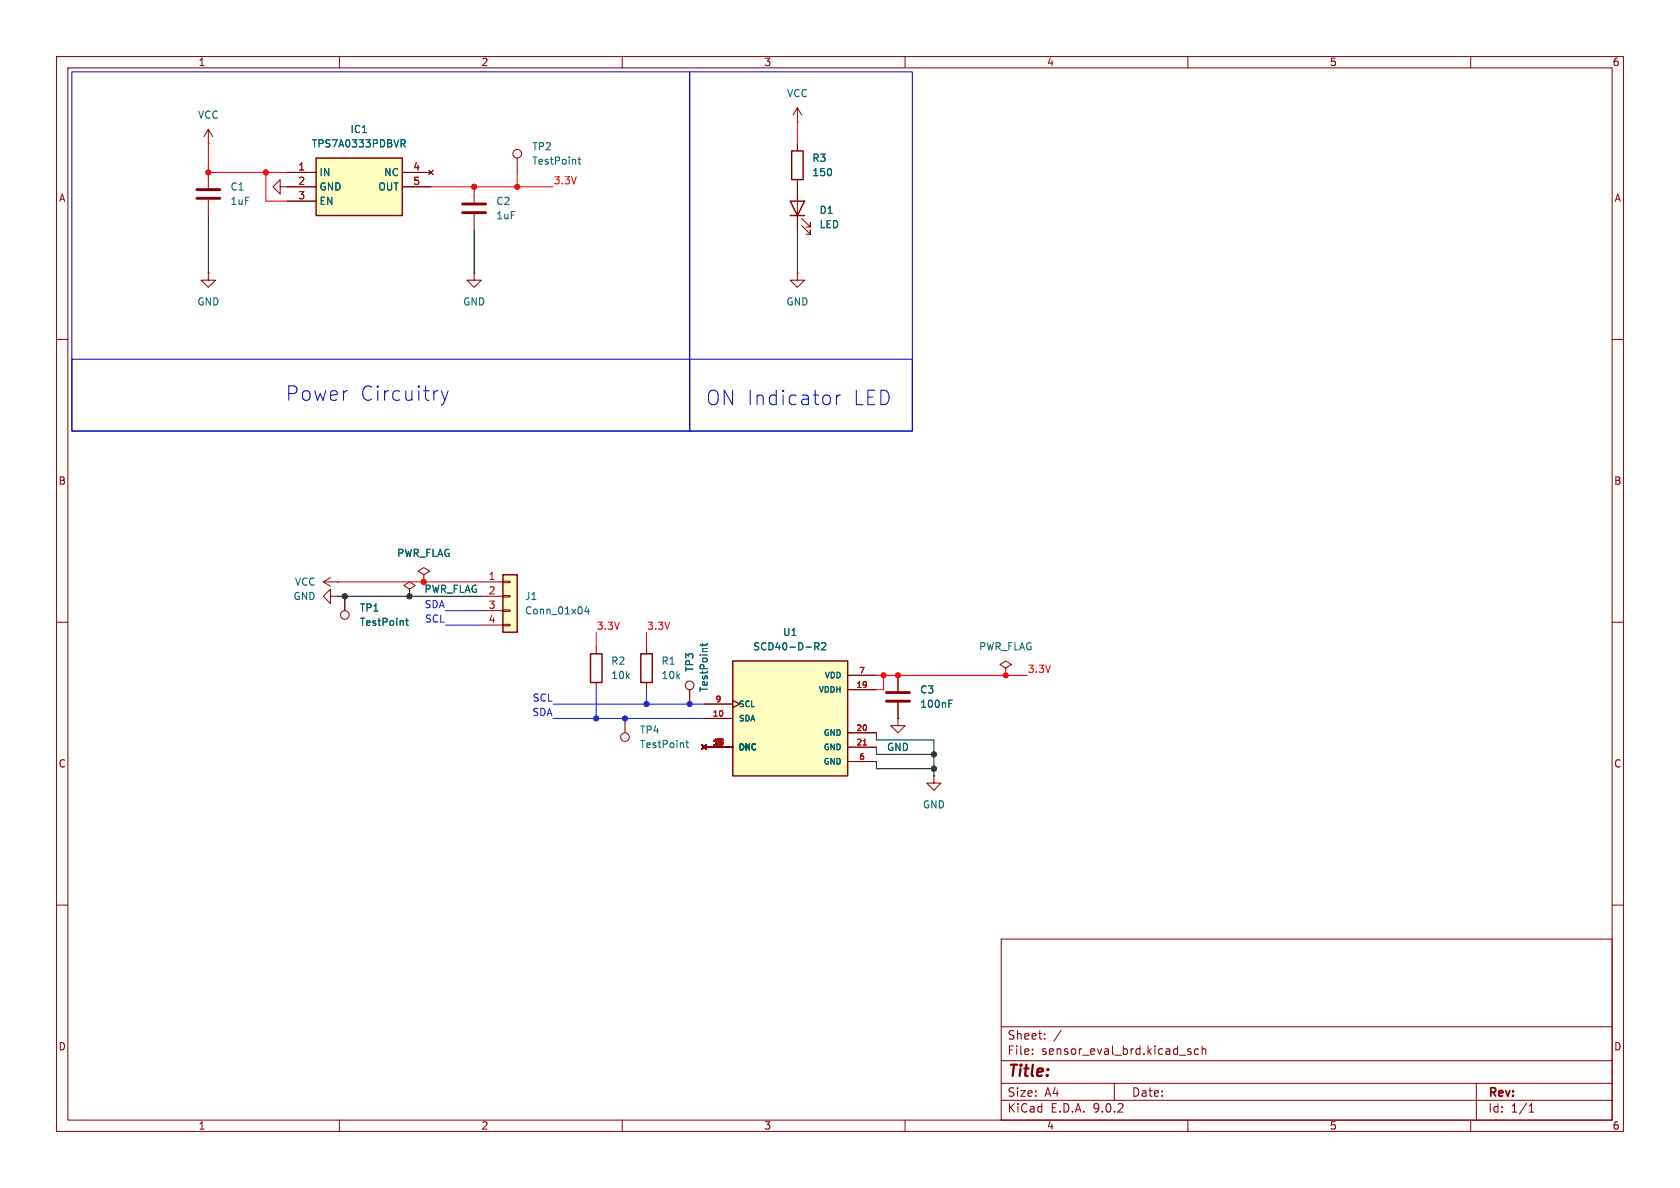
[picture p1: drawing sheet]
<svg xmlns="http://www.w3.org/2000/svg" width="297mm" height="210mm" viewBox="0 0 297 210" stroke-linecap="round" stroke-linejoin="round" font-family="sans-serif">
<g fill="none" stroke="#840000" stroke-width=".18">
<path d="M10 10h277v190h-277zM12 12h273v186h-273zM60 10v2M110 10v2M141 19.1v2.5M141 19.1l-.8 1.2M141 19.1l.7 1.2M160 10v2M210 10v2M260 10v2M36.8 25.4h.1M36.8 22.9l-.7 1.2"/>
<path d="M36.8 22.9l.8 1.2M36.8 22.9v2.5M36.8 30.5v2.8M36.8 35.3v2.8M83.8 33v2.8M83.8 37.8v2.8M91.4 27.9v2.6M141 21.6h.1M141 25.4v1.3M141 31.8v8.8M141.7 39.9l1.6 1.5v-.8v.8h-.8M141.7 38.6l1.6 1.5v-.7v.7h-.8"/>
<path d="M36.8 48.3v1.2h1.3l-1.3 1.3-1.2-1.3h1.2M36.8 48.3h.1M141 48.3v1.2h1.2l-1.2 1.3-1.3-1.3h1.3M141 48.3h.1M10 60h2M285 60h2M10 110h2M57.1 102.9l1.3 .7M57.1 102.9h2.6M58.4 105.4v-1.3l-1.3 1.3 1.3 1.3v-1.3h1.3M58.4 102.1l-1.3 .8M59.7 102.9h.1"/>
<path d="M59.7 105.4h.1M61 105.4v2.6M114.3 114.3v1.3M177.8 118.1l1-.6-1-.7-1 .7 1 .6v1.3M177.8 119.4h.1M285 110h2M110.5 127v2.5M114.3 120.7v1.2M165.1 137.2v1.2h1.3l-1.3 1.3-1.3-1.3h1.3M165.1 137.2h.1M10 160h2M177 166h108v32h-108z"/>
<path d="M285 160h2M60 198v2M110 198v2M160 198v2M177 194.5h108M177 191.5h108M177 187.5h108M177 181.5h108M182.5 186.3v.1M182.5 185.5v.1M184.7 183.6v.1M184.7 182.8v.1"/>
<path d="M187.6 182.1l-1.3 2M197 191.5v3M210 185.7l.6 .4-.2 .3-.4-.1M210 198v2M210.5 185.5l-.3-.1-.2 .2M211.9 185.5l-.4-.1-.3 .3v.4l.1 .2h.6M212.5 185.5l.2-.1 .4 .1 .1 .9M212.5 184.9v1.5M260 198v2M261 191.5v6.5M270.3 196.6h.9M270.3 195.5l.4-.4v1.5"/>
<circle cx="91.4" cy="27.2" r=".76"/>
<circle cx="61" cy="108.7" r=".76"/>
<circle cx="110.5" cy="130.3" r=".76"/>
</g>
<path d="M139.7 35.6h2.5l-1.2 2.5zM139.7 38.1h2.5M140 26.7h2v5.1h-2zM113.3 115.6h2v5.1h-2z" fill="none" stroke="#840000" stroke-width=".25"/>
<path d="M102.2 28.2h.5M102.4 27.8v1l.3 .2M71.7 109.7h.5M71.9 109.3v1.1l.3 .2M121.2 131.3h.5M121.4 130.9v1.1l.3 .2" fill="none" stroke="#006464" stroke-width=".18"/>
<path d="M34.8 33.5h4.1M34.8 35.1h4.1M81.8 36.1h4.1M81.8 37.6h4.1" fill="none" stroke="#840000" stroke-width=".51"/>
<path d="M88.9 101.6h2.5v10.2h-2.5z" fill="#ffffc2"/>
<path d="M88.9 101.6h2.5v10.2h-2.5z" fill="none" stroke="#840000" stroke-width=".25"/>
<path d="M83.8 48.3v1.2h1.3l-1.3 1.3-1.3-1.3h1.3M83.8 48.3h.1M72.4 104.1l1-.6-1-.6-1 .6 1 .6v1.3M72.4 105.4h.1M85.1 102.9h3.8M85.1 105.4h3.8M85.1 108h3.8M85.1 110.5h3.8M88.9 102.7h1.3v.3h-1.3zM88.9 105.3h1.3v.2h-1.3zM88.9 107.8h1.3v.3h-1.3zM88.9 110.4h1.3v.2h-1.3z" fill="none" stroke="#840000" stroke-width=".18"/>
<path d="M103.7 107.2l-.3 .9h.8M104 107.7v.8" fill="none" stroke="#006464" stroke-width=".18"/>
<path d="M129.5 116.8h20.4v20.4h-20.4z" fill="#ffffc2"/>
<path d="M104.4 115.6h2v5.1h-2zM129.5 116.8h20.4v20.4h-20.4z" fill="none" stroke="#840000" stroke-width=".25"/>
<g fill="none" stroke="#840000" stroke-width=".18">
<path d="M49.5 33v-1.2l-1.2 1.2 1.2 1.3v-1.3h1.3M50.8 33h.1M74.9 101.6l1-.6-1-.7-1 .7 1 .6v1.3M74.9 102.9h.1M105.4 114.3v1.3M149.9 119.4h5M105.4 120.7v1.2M124.1 131.7l.7 .8M124.5 124.5h5M124.5 127h5M124.5 132.1h5M124.8 131.7l-.7 .8"/>
<path d="M129.5 123.8l1.3 .7-1.3 .6M149.9 132.1h5M149.9 121.9h5M149.9 129.5h5M149.9 134.6h5"/>
</g>
<path d="M152.6 131.7h.6" fill="none" stroke="#a90000" stroke-width=".18"/>
<path d="M144.1 114.3l.6-.1 .1-.2-.1-.3-.6-.1v1.3M144.4 114.3l.4 .6M145.3 113.7l.4-.1 .3 .4-.8 .9h.8" fill="none" stroke="#006464" stroke-width=".18"/>
<path d="M55.9 27.9h15.2v10.2h-15.2z" fill="#ffffc2"/>
<path d="M55.9 27.9h15.2v10.2h-15.2z" fill="none" stroke="#840000" stroke-width=".25"/>
<g fill="none" stroke="#840000" stroke-width=".18">
<path d="M50.8 33h.1M50.8 30.5h5.1M50.8 33h5.1M50.8 35.6h5.1M71.1 30.5h5.1M71.1 33h5.1M75.8 30.1l.8 .8M76.6 30.1l-.8 .8M141 25.4v1.3M141 31.8v3.8M141 38.1v2.5M61 105.4v2.6"/>
<path d="M72.4 105.4h.1M74.9 102.9h.1M149.9 119.4h5M158.7 119.4v2.8M121.9 121.9v2.6M124.1 131.7l.7 .8M124.5 124.5h5M124.5 127h5M124.5 132.1h5M124.8 131.7l-.7 .8M129.5 123.8l1.3 .7-1.3 .6M149.9 132.1h5"/>
<path d="M149.9 121.9h5M149.9 129.5h5M149.9 134.6h5M158.7 127v1.3h1.3l-1.3 1.2-1.2-1.2h1.2M158.7 127h.1M158.7 124.2v2.8"/>
<circle cx="121.9" cy="121.2" r=".76"/>
</g>
<path d="M70.9 24.7h.5l.2 .3-.1 .3-.6 .1M71.2 25.4l.4 .6M71.7 109.7h.5M71.9 109.3v1.1l.3 .2M124.2 113.7v.5M125 113.7l-.1 .3h-1.1M144.1 114.3l.6-.1 .1-.2-.1-.3-.6-.1v1.3M144.4 114.3l.4 .6M145.3 113.7l.4-.1 .3 .4-.8 .9h.8M167.8 124.4h.4M167.8 123.8h.6" fill="none" stroke="#006464" stroke-width=".18"/>
<path d="M156.7 122.4h4.1M156.7 124h4.1" fill="none" stroke="#840000" stroke-width=".51"/>
<path d="M36.8 25.4v5.1h14M47 30.5v5.1h3.8M76.2 33h21.6M91.4 30.5v2.5M141 21.6v3.8M59.7 102.9h25.4M105.4 111.8v2.5M114.3 111.8v2.5M154.9 119.4h26.7M156.2 119.4v2.5h-1.3" fill="none" stroke="#f00" stroke-width=".18"/>
<path d="M36.8 38.1v10.2M83.8 40.6v7.7M141 40.6v7.7M59.7 105.4h25.4M154.9 129.5v1.3h10.2v6.4M154.9 134.6v1.3h10.2M154.9 132.1v1.3h10.2" fill="none" stroke="#000" stroke-width=".18"/>
<path d="M78.7 108h6.4M78.7 110.5h6.4M97.8 124.5h26.7M97.8 127h26.7M105.4 121.9v5.1M114.3 121.9v2.6" fill="none" stroke="#02f" stroke-width=".18"/>
<path d="M12.7 12.7h109.2v63.5h-109.2zM121.9 12.7h39.4v63.5h-39.4zM12.7 63.5h109.2v12.7h-109.2zM78 69.1l.6 1.7M78.6 70.8l-.2 .6-.4 .2M79.2 69.1l-.6 1.7M121.9 63.5h39.4v12.7h-39.4zM147.9 69.8v1.7M148.6 69.8a.65 .65 0 0 0-.7 .5" fill="none" stroke="#0000c2" stroke-width=".18"/>
<path d="M152.6 131.7h.6" fill="none" stroke="#a90000" stroke-width=".18"/>
<g fill="#f00" stroke="#f00" stroke-width=".18">
<circle cx="83.8" cy="33" r=".46"/>
<circle cx="91.4" cy="33" r=".46"/>
<circle cx="47" cy="30.5" r=".46"/>
<circle cx="158.7" cy="119.4" r=".46"/>
<circle cx="156.2" cy="119.4" r=".46"/>
<circle cx="177.8" cy="119.4" r=".46"/>
<circle cx="36.8" cy="30.5" r=".46"/>
<circle cx="74.9" cy="102.9" r=".46"/>
</g>
<g fill="#000" stroke="#000" stroke-width=".18">
<circle cx="61" cy="105.4" r=".46"/>
<circle cx="72.4" cy="105.4" r=".46"/>
<circle cx="165.1" cy="133.4" r=".46"/>
<circle cx="165.1" cy="135.9" r=".46"/>
</g>
<g fill="#02f" stroke="#02f" stroke-width=".18">
<circle cx="121.9" cy="124.5" r=".46"/>
<circle cx="105.4" cy="127" r=".46"/>
<circle cx="110.5" cy="127" r=".46"/>
<circle cx="114.3" cy="124.5" r=".46"/>
</g>
<g font-size="3.5" fill="#0000c2">
<text x="50.5" y="71.1">Power</text>
<text x="63.6" y="71.1">Circuitry</text>
<text x="124.8" y="71.9">ON Indicator</text>
<text x="150.7" y="71.9">LED</text>
</g>
<text font-size="2.8" fill="#840000" x="178" y="190.9">Title:</text>
<g font-size="2.1" fill="#840000">
<text x="178" y="184">Sheet:</text>
<text x="178" y="186.7">File:</text>
<text x="184.1" y="186.7">sensor_eval_brd.kicad_sch</text>
<text x="178" y="196.9">KiCad</text>
<text x="178" y="194.1">Size:</text>
<text x="184.7" y="194.1">A4</text>
<text x="185.7" y="196.9">E.D.A.</text>
<text x="193.3" y="196.9">9.0.2</text>
<text x="200" y="194.1">Date:</text>
<text x="263" y="194.3">Rev:</text>
<text x="263" y="196.9">Id:</text>
<text x="267.1" y="196.9">1/1</text>
</g>
<g font-size="1.8" fill="#840000">
<text x="35" y="11.9">1</text>
<text x="85" y="11.9">2</text>
<text x="135" y="11.9">3</text>
<text x="185" y="11.9">4</text>
<text x="235" y="11.9">5</text>
<text x="285" y="11.9">6</text>
<text x="10.3" y="35.9">A</text>
<text x="285.3" y="35.9">A</text>
<text x="10.3" y="85.9">B</text>
<text x="285.3" y="85.9">B</text>
<text x="10.3" y="135.9">C</text>
<text x="285.3" y="135.9">C</text>
<text x="10.3" y="185.9">D</text>
<text x="285.3" y="185.9">D</text>
<text x="35" y="199.9">1</text>
<text x="85" y="199.9">2</text>
<text x="135" y="199.9">3</text>
<text x="185" y="199.9">4</text>
<text x="235" y="199.9">5</text>
<text x="285" y="199.9">6</text>
</g>
<g font-size="1.8" fill="#006464">
<text x="139.1" y="17.4">VCC</text>
<text x="34.9" y="21.2">VCC</text>
<text x="61.9" y="23.7">IC1</text>
<text x="55" y="26.3">TPS7A0333PDBVR</text>
<text x="94" y="26.8">TP2</text>
<text x="94" y="29.3">TestPoint</text>
<text x="143.5" y="28.8">R3</text>
<text x="40.6" y="33.9">C1</text>
<text x="56.4" y="31.3">IN</text>
<text x="56.4" y="33.9">GND</text>
<text x="66.8" y="33.9">OUT</text>
<text x="67.8" y="31.3">NC</text>
<text x="143.5" y="31.3">150</text>
<text x="40.6" y="36.4">1uF</text>
<text x="56.4" y="36.4">EN</text>
<text x="87.6" y="36.4">C2</text>
<text x="87.6" y="39">1uF</text>
<text x="144.8" y="38">D1</text>
<text x="144.8" y="40.6">LED</text>
<text x="34.8" y="54.2">GND</text>
<text x="81.8" y="54.2">GND</text>
<text x="138.9" y="54.2">GND</text>
<text x="70.1" y="98.7">PWR_FLAG</text>
<text x="51.8" y="106.3">GND</text>
<text x="52" y="103.7">VCC</text>
<text x="74.9" y="105">PWR_FLAG</text>
<text x="92.7" y="106.3">J1</text>
<text x="63.5" y="108.3">TP1</text>
<text x="63.5" y="110.8">TestPoint</text>
<text x="92.7" y="108.8">Conn_01x04</text>
<text x="138.3" y="112.6">U1</text>
<text x="108" y="117.7">R2</text>
<text x="116.8" y="117.7">R1</text>
<text x="122.8" y="118.9" transform="rotate(-90 122.8 118.9)">TP3</text>
<text x="133.1" y="115.2">SCD40-D-R2</text>
<text x="173" y="115.2">PWR_FLAG</text>
<text x="108" y="120.2">10k</text>
<text x="116.8" y="120.2">10k</text>
<text x="125.3" y="122.4" transform="rotate(-90 125.3 122.4)">TestPoint</text>
<text x="162.6" y="122.8">C3</text>
<text x="162.6" y="125.3">100nF</text>
<text x="113" y="129.9">TP4</text>
<text x="113" y="132.4">TestPoint</text>
<text x="156.7" y="132.9">GND</text>
<text x="163.1" y="143.1">GND</text>
</g>
<g font-size="1.8" fill="#a90000">
<text x="52.6" y="30.2">1</text>
<text x="52.6" y="32.8">2</text>
<text x="52.6" y="35.3">3</text>
<text x="73" y="30.2">4</text>
<text x="73" y="32.8">5</text>
<text x="86.3" y="102.6">1</text>
<text x="86.3" y="105.2">2</text>
<text x="86.3" y="107.7">3</text>
<text x="86.3" y="110.2">4</text>
</g>
<g font-size="1.8" fill="#f00">
<text x="97.8" y="32.7">3.3V</text>
<text x="105.4" y="111.4">3.3V</text>
<text x="114.3" y="111.4">3.3V</text>
<text x="181.6" y="119">3.3V</text>
</g>
<g font-size="1.8" fill="#02f">
<text x="75" y="107.6">SDA</text>
<text x="75" y="110.1">SCL</text>
<text x="94.1" y="124.1">SCL</text>
<text x="94" y="126.7">SDA</text>
</g>
<g font-size="1.4" fill="#a90000">
<text x="151.8" y="119.1">7</text>
<text x="126.4" y="124.2">9</text>
<text x="151.3" y="121.7">19</text>
<text x="125.9" y="126.7">10</text>
<text x="126.4" y="131.8">12</text>
<text x="151.3" y="129.3">20</text>
<text x="151.3" y="131.8">21</text>
<text x="151.8" y="134.4">6</text>
</g>
<g font-size="1.4" fill="#006464">
<text x="130.6" y="125.2">SCL</text>
<text x="144.6" y="122.7">VDDH</text>
<text x="145.7" y="120.1">VDD</text>
<text x="130.6" y="127.7">SDA</text>
<text x="145.5" y="130.3">GND</text>
<text x="130.6" y="132.8">DNC</text>
<text x="145.5" y="132.8">GND</text>
<text x="145.5" y="135.4">GND</text>
</g>
</svg>
